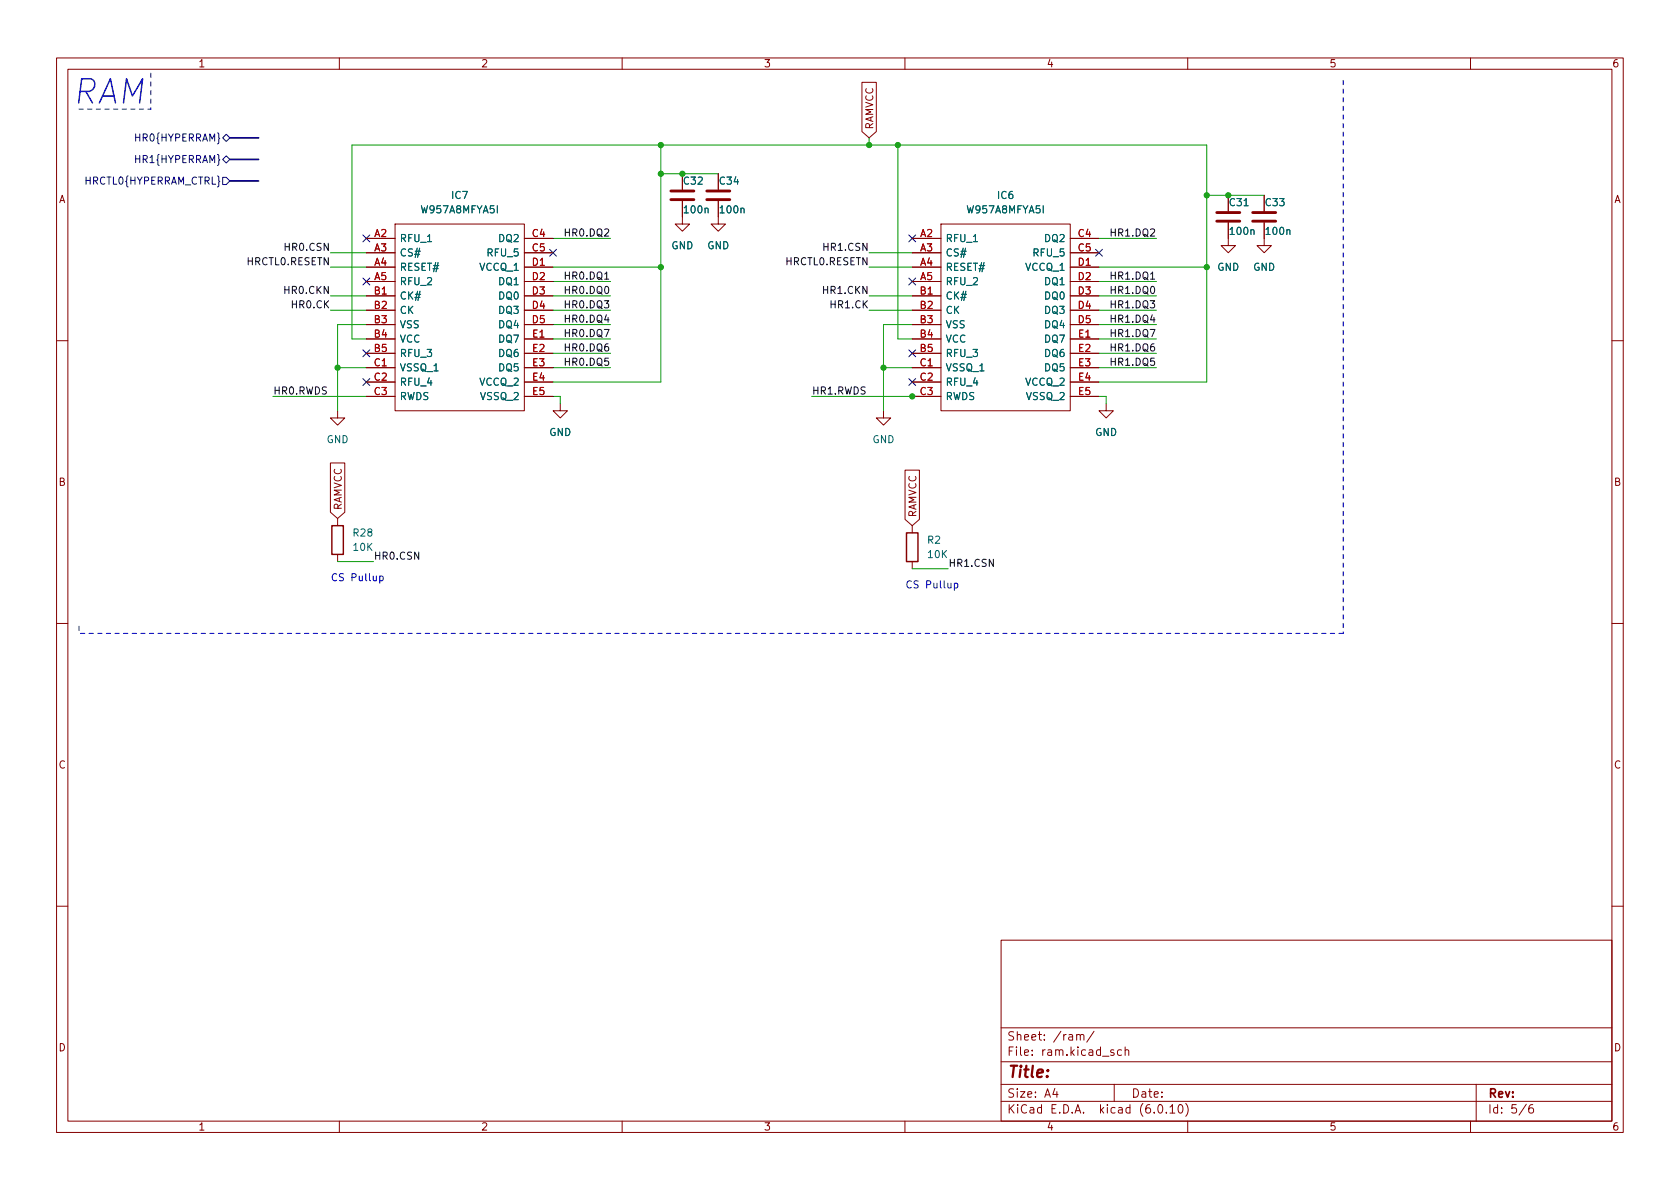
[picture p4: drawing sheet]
<svg xmlns="http://www.w3.org/2000/svg" width="297mm" height="210mm" viewBox="0 0 297 210" stroke-linecap="round" stroke-linejoin="round" font-family="sans-serif">
<g fill="none" stroke="#840000" stroke-width=".18">
<path d="M10 10.2h277v190.1h-277zM12 12.2h273v186.1h-273zM60 10.2v2M110 10.2v2M152.4 14.6h2.5v8.7l-1.2 1.1-1.3-1.1zM160 10.2v2M210 10.2v2M260 10.2v2M69.8 39.6h22.9v33h-22.9zM120.6 35.6v4h1.3l-1.3 1.3-1.2-1.3h1.2M120.6 30.7v2.8M127 35.6v4h1.3l-1.3 1.3-1.3-1.3h1.3"/>
<path d="M127 30.7v2.8M166.4 39.6h22.8v33h-22.8zM217.2 39.4v4h1.2l-1.2 1.3-1.3-1.3h1.3M217.2 34.5v2.8M223.5 39.4v4h1.3l-1.3 1.3-1.3-1.3h1.3M223.5 34.5v2.8M64.8 42.2h5M64.8 44.7h5M64.8 47.2h5M64.8 49.8h5M64.8 52.3h5M64.8 54.9h5"/>
<path d="M64.8 57.4h5M64.8 59.9h5M92.7 42.2h5.1M92.7 44.7h5.1M92.7 47.2h5.1M92.7 49.8h5.1M92.7 52.3h5.1M92.7 54.9h5.1M92.7 57.4h5.1M92.7 59.9h5.1M161.3 42.2h5.1M161.3 44.7h5.1"/>
<path d="M161.3 47.2h5.1M161.3 49.8h5.1M161.3 52.3h5.1M161.3 54.9h5.1M161.3 57.4h5.1M161.3 59.9h5.1M189.2 42.2h5.1M189.2 44.7h5.1M189.2 47.2h5.1M189.2 49.8h5.1M189.2 52.3h5.1M189.2 54.9h5.1"/>
<path d="M189.2 57.4h5.1M189.2 59.9h5.1M10 60.2h2M59.7 72.6v1.3h1.3l-1.3 1.3-1.3-1.3h1.3M64.8 62.5h5M64.8 65h5M64.8 67.6h5M64.8 70.1h5M92.7 62.5h5.1M92.7 65h5.1M92.7 67.6h5.1M92.7 70.1h5.1"/>
<path d="M99.1 71.4v1.2h1.2l-1.2 1.3-1.3-1.3h1.3M156.2 72.6v1.3h1.3l-1.3 1.3-1.3-1.3h1.3M161.3 62.5h5.1M161.3 65h5.1M161.3 67.6h5.1M161.3 70.1h5.1M189.2 62.5h5.1M189.2 65h5.1M189.2 67.6h5.1M189.2 70.1h5.1M195.6 71.4v1.2h1.2l-1.2 1.3-1.3-1.3h1.3M285 60.2h2"/>
<path d="M58.4 81.9h2.6v8.7l-1.3 1.1-1.3-1.1zM59.7 91.7v1.3M59.7 98v1.3M160 83.1h2.6v8.7l-1.3 1.2-1.3-1.2zM161.3 93v1.2M161.3 99.3v1.3M10 110.2h2M285 110.2h2M10 160.2h2M177 166.3h108v32h-108zM285 160.2h2M60 198.3v2"/>
<path d="M110 198.3v2M160 198.3v2M177 194.8h108M177 191.8h108M177 187.8h108M177 181.8h108M186.5 192.5l-.4 1h1M186.9 193v1M190.4 183.1l.2-.2 .3 .1 .1 .9M190.4 182.9v1M191 183.1l.2-.2 .4 .1v.9M193.4 182.4l-1.3 1.9"/>
<path d="M196.9 185.7l-.3-.1-.2 .2v.3l.5 .1v.4h-.5M197 191.8v3M198.3 185.7l-.4-.1-.3 .3v.4l.1 .3h.6M198.9 185.8l.2-.2 .4 .1 .1 .9M198.9 185.1v1.5M204.9 195.4l.2-.1a.81 .81 0 0 1 .6 .7 .81 .81 0 0 1-.3 .8h-.2a.81 .81 0 0 1-.6-.6 .81 .81 0 0 1 .3-.8zM206.2 196.7v.1M206.9 195.8l.4-.5v1.5M206.9 196.8h.8M208.5 195.4l.1-.1a.81 .81 0 0 1 .6 .7 .81 .81 0 0 1-.3 .8h-.1a.81 .81 0 0 1-.6-.6 .81 .81 0 0 1 .3-.8zM209.6 195.1a1.72 1.72 0 0 1 0 2.3M210 198.3v2"/>
<path d="M260 198.3v2M261 191.8v6.5M269.9 195.3l-1.3 1.9M271 195.3a.6 .6 0 0 0-.7 .7v.5l.1 .3h.5l.2-.1 .1-.5-.2-.2-.4-.1-.3 .3"/>
</g>
<path d="M58.7 93h2v5h-2zM160.3 94.2h2v5.1h-2z" fill="none" stroke="#840000" stroke-width=".25"/>
<path d="M118.6 35.3h4.1M118.6 33.8h4.1M125 35.3h4M125 33.8h4M215.1 39.1h4.1M215.1 37.6h4.1M221.5 39.1h4.1M221.5 37.6h4.1" fill="none" stroke="#840000" stroke-width=".51"/>
<g fill="none" stroke="#000084" stroke-width=".18">
<path d="M39.4 31.4h.6l.6 .6-.6 .6h-.6zM39.4 28.2l.6-.6 .6 .6-.6 .6zM39.4 24.4l.6-.7 .6 .7-.6 .6zM64.2 49.2l1.2 1.2M64.2 41.5l1.2 1.3M65.4 49.2l-1.2 1.2M65.4 41.5l-1.2 1.3M97.2 44.1l1.2 1.2M98.4 44.1l-1.2 1.2M160.7 49.2l1.2 1.2M160.7 41.5l1.2 1.3M161.9 49.2l-1.2 1.2"/>
<path d="M161.9 41.5l-1.2 1.3M193.7 44.1l1.2 1.2M194.9 44.1l-1.2 1.2M64.2 61.9l1.2 1.2M64.2 66.9l1.2 1.3M65.4 61.9l-1.2 1.2M65.4 66.9l-1.2 1.3M160.7 61.9l1.2 1.2M160.7 66.9l1.2 1.3M161.9 61.9l-1.2 1.2M161.9 66.9l-1.2 1.3"/>
</g>
<path d="M67.1 101.9h.4l.2 .2-.1 .5h-.5M67.1 101.9v1.2M168.7 103.2l.4-.1 .2 .3-.1 .5h-.5M168.7 103.1v1.3" fill="none" stroke="#0000c2" stroke-width=".18"/>
<path d="M14 19.3h12.7M237.5 14.2v97.8M14 110.7v1.3M237.5 112h-223.5" fill="none" stroke="#0000c2" stroke-width=".18" stroke-dasharray=".8 .8"/>
<path d="M40.6 24.4h5.1M40.6 28.2h5.1M40.6 32h5.1" fill="none" stroke="#000084" stroke-width=".3"/>
<g fill="none" stroke="#009600" stroke-width=".18">
<path d="M116.8 25.6v42h-19M116.8 30.7h10.2M153.7 24.4v1.2M158.7 25.6v34.3h2.6M213.4 34.5h10.1M58.4 44.7h6.4M58.4 52.3h6.4M58.4 54.9h6.4M58.4 47.2h6.4M64.8 57.4h-5.1v15.2M64.8 59.9h-2.6v-34.3h151.2v42h-19.1M97.8 52.3h10.1"/>
<path d="M97.8 54.9h10.1M97.8 57.4h10.1M97.8 47.2h19M97.8 59.9h10.1M97.8 42.2h10.1M97.8 49.8h10.1M153.7 44.7h7.6M153.7 52.3h7.6M153.7 54.9h7.6M153.7 47.2h7.6M161.3 57.4h-5.1v15.2M194.3 52.3h10.2"/>
<path d="M194.3 54.9h10.2M194.3 57.4h10.2M194.3 47.2h19.1M194.3 59.9h10.2M194.3 42.2h10.2M194.3 49.8h10.2M48.3 70.1h16.5M59.7 65h5.1M97.8 62.5h10.1M97.8 70.1h1.3v1.3M97.8 65h10.1M143.5 70.1h19.1"/>
<path d="M156.2 65h5.1M194.3 62.5h10.2M194.3 70.1h1.3v1.3M194.3 65h10.2M59.7 99.3h6.3M161.3 100.6h6.3"/>
</g>
<g fill="#009600" stroke="#009600" stroke-width=".18">
<circle cx="213.4" cy="47.2" r=".46"/>
<circle cx="213.4" cy="34.5" r=".46"/>
<circle cx="217.2" cy="34.5" r=".46"/>
<circle cx="59.7" cy="65" r=".46"/>
<circle cx="116.8" cy="47.2" r=".46"/>
<circle cx="116.8" cy="30.7" r=".46"/>
<circle cx="116.8" cy="25.6" r=".46"/>
<circle cx="120.6" cy="30.7" r=".46"/>
<circle cx="161.3" cy="70.1" r=".46"/>
<circle cx="156.2" cy="65" r=".46"/>
<circle cx="158.7" cy="25.6" r=".46"/>
<circle cx="153.7" cy="25.6" r=".46"/>
</g>
<text font-size="5.9" fill="#0000c2" x="12.7" y="18.4">RAM</text>
<text font-size="2.8" fill="#840000" x="178" y="190.6">Title:</text>
<g font-size="2.1" fill="#840000">
<text x="178" y="184">Sheet: /ram/</text>
<text x="178" y="186.7">File: ram.kicad_sch</text>
<text x="178" y="196.9">KiCad E.D.A. kicad (6.0.10)</text>
<text x="178" y="194.1">Size: A4</text>
<text x="200" y="194.1">Date:</text>
<text x="263" y="194.1">Rev:</text>
<text x="263" y="196.9">Id: 5/6</text>
</g>
<g font-size="1.8" fill="#840000">
<text x="35" y="11.9">1</text>
<text x="85" y="11.9">2</text>
<text x="135" y="11.9">3</text>
<text x="185" y="11.9">4</text>
<text x="235" y="11.9">5</text>
<text x="285" y="11.9">6</text>
<text x="154.4" y="22.9" transform="rotate(-90 154.4 22.9)">RAMVCC</text>
<text x="10.3" y="35.9">A</text>
<text x="285.3" y="35.9">A</text>
<text x="10.3" y="85.9">B</text>
<text x="285.3" y="85.9">B</text>
<text x="60.4" y="90.3" transform="rotate(-90 60.4 90.3)">RAMVCC</text>
<text x="162" y="91.5" transform="rotate(-90 162 91.5)">RAMVCC</text>
<text x="10.3" y="135.9">C</text>
<text x="285.3" y="135.9">C</text>
<text x="10.3" y="185.9">D</text>
<text x="285.3" y="185.9">D</text>
<text x="35" y="199.9">1</text>
<text x="85" y="199.9">2</text>
<text x="135" y="199.9">3</text>
<text x="185" y="199.9">4</text>
<text x="235" y="199.9">5</text>
<text x="285" y="199.9">6</text>
</g>
<g font-size="1.8" fill="#000084">
<text x="24.1" y="28.8">HR1{HYPERRAM}</text>
<text x="24.1" y="25">HR0{HYPERRAM}</text>
<text x="15" y="32.6">HRCTL0{HYPERRAM_CTRL}</text>
</g>
<g font-size="1.8" fill="#006464">
<text x="79.9" y="35.2">IC7</text>
<text x="121" y="32.6">C32</text>
<text x="127.3" y="32.6">C34</text>
<text x="176.4" y="35.2">IC6</text>
<text x="74.6" y="37.7">W957A8MFYA5I</text>
<text x="121.1" y="37.7">100n</text>
<text x="127.5" y="37.7">100n</text>
<text x="171.1" y="37.7">W957A8MFYA5I</text>
<text x="217.5" y="36.4">C31</text>
<text x="217.6" y="41.5">100n</text>
<text x="223.8" y="36.4">C33</text>
<text x="224" y="41.5">100n</text>
<text x="70.6" y="42.8">RFU_1</text>
<text x="70.6" y="45.3">CS#</text>
<text x="70.6" y="47.9">RESET#</text>
<text x="84.9" y="47.9">VCCQ_1</text>
<text x="86.3" y="45.3">RFU_5</text>
<text x="88.3" y="42.8">DQ2</text>
<text x="118.7" y="44.1">GND</text>
<text x="125" y="44.1">GND</text>
<text x="167.1" y="42.8">RFU_1</text>
<text x="167.1" y="45.3">CS#</text>
<text x="167.1" y="47.9">RESET#</text>
<text x="181.4" y="47.9">VCCQ_1</text>
<text x="182.9" y="45.3">RFU_5</text>
<text x="184.8" y="42.8">DQ2</text>
<text x="215.2" y="47.9">GND</text>
<text x="221.6" y="47.9">GND</text>
<text x="70.6" y="50.4">RFU_2</text>
<text x="70.6" y="53">CK#</text>
<text x="88.3" y="50.4">DQ1</text>
<text x="88.3" y="53">DQ0</text>
<text x="167.1" y="50.4">RFU_2</text>
<text x="167.1" y="53">CK#</text>
<text x="184.8" y="50.4">DQ1</text>
<text x="184.8" y="53">DQ0</text>
<text x="70.6" y="55.5">CK</text>
<text x="70.6" y="58">VSS</text>
<text x="88.3" y="55.5">DQ3</text>
<text x="88.3" y="58">DQ4</text>
<text x="167.1" y="55.5">CK</text>
<text x="167.1" y="58">VSS</text>
<text x="184.8" y="55.5">DQ3</text>
<text x="184.8" y="58">DQ4</text>
<text x="70.6" y="60.6">VCC</text>
<text x="70.6" y="63.1">RFU_3</text>
<text x="70.6" y="65.7">VSSQ_1</text>
<text x="88.3" y="60.6">DQ7</text>
<text x="88.3" y="63.1">DQ6</text>
<text x="88.3" y="65.7">DQ5</text>
<text x="167.1" y="60.6">VCC</text>
<text x="167.1" y="63.1">RFU_3</text>
<text x="167.1" y="65.7">VSSQ_1</text>
<text x="184.8" y="60.6">DQ7</text>
<text x="184.8" y="63.1">DQ6</text>
<text x="184.8" y="65.7">DQ5</text>
<text x="70.6" y="68.2">RFU_4</text>
<text x="70.6" y="70.7">RWDS</text>
<text x="84.9" y="68.2">VCCQ_2</text>
<text x="85.1" y="70.7">VSSQ_2</text>
<text x="167.1" y="68.2">RFU_4</text>
<text x="167.1" y="70.7">RWDS</text>
<text x="181.4" y="68.2">VCCQ_2</text>
<text x="181.6" y="70.7">VSSQ_2</text>
<text x="97.1" y="77.1">GND</text>
<text x="193.6" y="77.1">GND</text>
<text x="57.7" y="78.4">GND</text>
<text x="154.2" y="78.4">GND</text>
<text x="62.5" y="94.9">R28</text>
<text x="62.5" y="97.4">10K</text>
<text x="164" y="96.1">R2</text>
<text x="164.1" y="98.7">10K</text>
</g>
<g font-size="1.8" fill="#a90000">
<text x="66.2" y="41.9">A2</text>
<text x="94.1" y="41.9">C4</text>
<text x="162.7" y="41.9">A2</text>
<text x="190.6" y="41.9">C4</text>
<text x="66.2" y="44.4">A3</text>
<text x="66.2" y="47">A4</text>
<text x="94.1" y="44.4">C5</text>
<text x="94.1" y="47">D1</text>
<text x="162.7" y="44.4">A3</text>
<text x="162.7" y="47">A4</text>
<text x="190.6" y="44.4">C5</text>
<text x="190.6" y="47">D1</text>
<text x="66.2" y="49.5">A5</text>
<text x="66.2" y="52.1">B1</text>
<text x="94.1" y="49.5">D2</text>
<text x="94.1" y="52.1">D3</text>
<text x="162.7" y="49.5">A5</text>
<text x="162.7" y="52.1">B1</text>
<text x="190.6" y="49.5">D2</text>
<text x="190.6" y="52.1">D3</text>
<text x="66.2" y="54.6">B2</text>
<text x="66.2" y="57.1">B3</text>
<text x="66.2" y="59.7">B4</text>
<text x="94.1" y="54.6">D4</text>
<text x="94.1" y="57.1">D5</text>
<text x="94.2" y="59.7">E1</text>
<text x="162.7" y="54.6">B2</text>
<text x="162.7" y="57.1">B3</text>
<text x="162.7" y="59.7">B4</text>
<text x="190.6" y="54.6">D4</text>
<text x="190.6" y="57.1">D5</text>
<text x="190.7" y="59.7">E1</text>
<text x="66.2" y="62.2">B5</text>
<text x="66.2" y="64.8">C1</text>
<text x="94.2" y="62.2">E2</text>
<text x="94.2" y="64.8">E3</text>
<text x="162.7" y="62.2">B5</text>
<text x="162.7" y="64.8">C1</text>
<text x="190.7" y="62.2">E2</text>
<text x="190.7" y="64.8">E3</text>
<text x="66.2" y="67.3">C2</text>
<text x="66.2" y="69.8">C3</text>
<text x="94.2" y="67.3">E4</text>
<text x="94.2" y="69.8">E5</text>
<text x="162.7" y="67.3">C2</text>
<text x="162.7" y="69.8">C3</text>
<text x="190.7" y="67.3">E4</text>
<text x="190.7" y="69.8">E5</text>
</g>
<g font-size="1.8" fill="#0f0f0f">
<text x="100.3" y="41.8">HR0.DQ2</text>
<text x="196.8" y="41.8">HR1.DQ2</text>
<text x="43.8" y="46.9">HRCTL0.RESETN</text>
<text x="50.7" y="44.3">HR0.CSN</text>
<text x="139" y="46.9">HRCTL0.RESETN</text>
<text x="145.9" y="44.3">HR1.CSN</text>
<text x="50.6" y="52">HR0.CKN</text>
<text x="100.3" y="49.4">HR0.DQ1</text>
<text x="100.3" y="52">HR0.DQ0</text>
<text x="145.8" y="52">HR1.CKN</text>
<text x="196.8" y="52">HR1.DQ0</text>
<text x="196.8" y="49.4">HR1.DQ1</text>
<text x="51.8" y="54.5">HR0.CK</text>
<text x="100.3" y="59.6">HR0.DQ7</text>
<text x="100.3" y="57">HR0.DQ4</text>
<text x="100.3" y="54.5">HR0.DQ3</text>
<text x="147.1" y="54.5">HR1.CK</text>
<text x="196.8" y="57">HR1.DQ4</text>
<text x="196.8" y="54.5">HR1.DQ3</text>
<text x="196.8" y="59.6">HR1.DQ7</text>
<text x="100.3" y="64.7">HR0.DQ5</text>
<text x="100.3" y="62.1">HR0.DQ6</text>
<text x="196.8" y="62.1">HR1.DQ6</text>
<text x="196.8" y="64.7">HR1.DQ5</text>
<text x="48.3" y="69.7">HR0.RWDS</text>
<text x="143.5" y="69.7">HR1.RWDS</text>
<text x="66" y="99">HR0.CSN</text>
<text x="167.6" y="100.2">HR1.CSN</text>
</g>
<g font-size="1.8" fill="#0000c2">
<text x="58.4" y="102.8">CS Pullup</text>
<text x="160" y="104">CS Pullup</text>
</g>
</svg>
